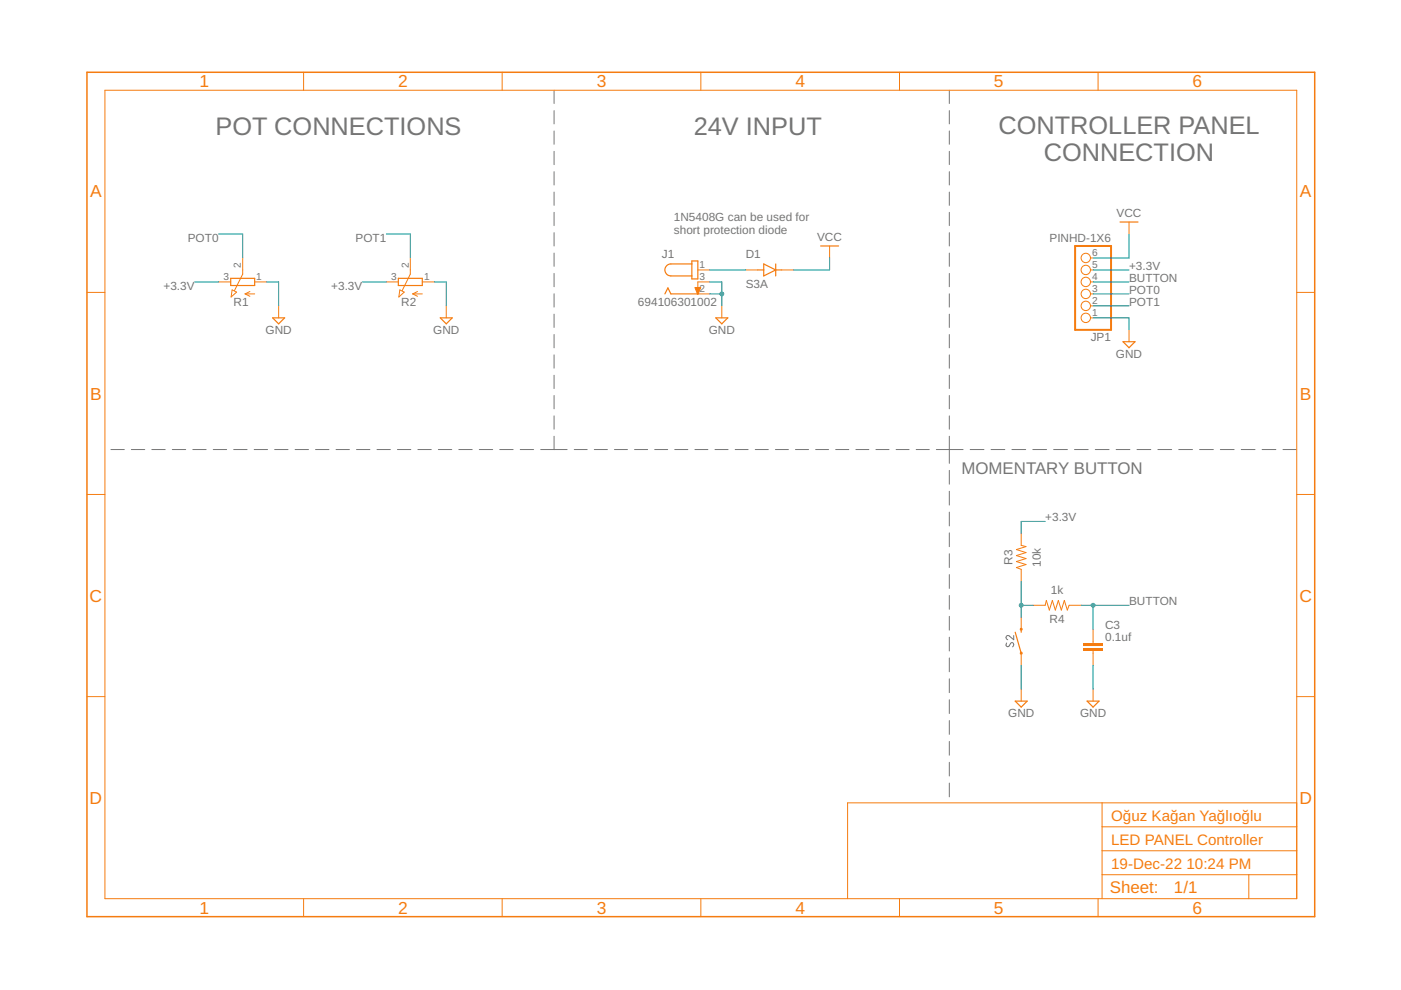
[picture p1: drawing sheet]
<svg xmlns="http://www.w3.org/2000/svg" width="297mm" height="210mm" viewBox="0 0 297 210" stroke-linecap="round" stroke-linejoin="round" font-family="sans-serif">
<g fill="none" stroke="#757575" stroke-width=".21">
<path d="M117.5 19.1v2.8M201.3 19.1v2.8M117.5 23.5v2.8M117.5 27.8v2.8M117.5 32.1v2.8M117.5 36.4v2.8M201.3 23.5v2.8M201.3 27.8v2.8M201.3 32.1v2.8M201.3 36.4v2.8M117.5 40.7v2.8M117.5 45v2.8"/>
<path d="M117.5 49.3v2.9M117.5 53.7v2.8M117.5 58v2.8M201.3 40.7v2.8M201.3 45v2.8M201.3 49.3v2.9M201.3 53.7v2.8M201.3 58v2.8M117.5 62.3v2.8M117.5 66.6v2.8M117.5 70.9v2.8M117.5 75.2v2.9"/>
<path d="M117.5 79.6v2.8M201.3 62.3v2.8M201.3 66.6v2.8M201.3 70.9v2.8M201.3 75.2v2.9M201.3 79.6v2.8M23.5 95.3h2.9M27.9 95.3h2.8M32.2 95.3h2.8M36.5 95.3h2.9M40.9 95.3h2.8M45.2 95.3h2.8"/>
<path d="M49.6 95.3h2.8M53.9 95.3h2.8M58.2 95.3h2.9M62.6 95.3h2.8M66.9 95.3h2.8M71.2 95.3h2.9M75.6 95.3h2.8M79.9 95.3h2.9M84.3 95.3h2.8M88.6 95.3h2.8M92.9 95.3h2.9M97.3 95.3h2.8"/>
<path d="M101.6 95.3h2.9M106 95.3h2.8M110.3 95.3h2.8M114.6 95.3h5.6M117.5 83.9v2.8M117.5 88.2v2.8M117.5 92.5v2.8M121.8 95.3h2.7M126 95.3h2.8M130.3 95.3h2.7M134.5 95.3h2.8M138.8 95.3h2.8"/>
<path d="M143.1 95.3h2.7M147.3 95.3h2.8M151.6 95.3h2.8M155.9 95.3h2.7M160.1 95.3h2.8M164.4 95.3h2.8M168.7 95.3h2.7M172.9 95.3h2.8M177.2 95.3h2.8M181.5 95.3h2.7M185.7 95.3h2.8M190 95.3h2.7"/>
<path d="M194.2 95.3h2.8M198.5 95.3h5.7M201.3 83.9v2.8M201.3 88.2v2.8M201.3 92.5v5.7M201.3 99.7v3M205.7 95.3h2.9M210.1 95.3h2.9M214.5 95.3h3M219 95.3h2.9M223.4 95.3h2.9M227.8 95.3h2.9"/>
<path d="M232.2 95.3h2.9M236.6 95.3h3M241.1 95.3h2.9M245.5 95.3h2.9M249.9 95.3h2.9M254.3 95.3h3M258.7 95.3h3M263.2 95.3h2.9M267.6 95.3h2.9M272 95.3h2.9M201.3 104.2v2.9M201.3 108.6v2.9"/>
<path d="M201.3 113v2.9M201.3 117.4v2.9M201.3 121.8v3M201.3 126.3v2.9M201.3 130.7v2.9M201.3 135.1v2.9M201.3 139.5v2.9M213.4 136.3l-.1 .6 .4 .2 .2-.1 .3-.6a.38 .38 0 0 1 .6-.1 .38 .38 0 0 1 .1 .5l-.2 .4M214.9 134.7v.9l-.9-.7a.44 .44 0 0 0-.7 .1 .44 .44 0 0 0 .4 .6M201.3 143.9v3M201.3 148.4v2.9M201.3 152.8v2.9"/>
<path d="M201.3 157.2v2.9M201.3 161.6v2.9M201.3 166v3"/>
</g>
<path d="M227.9 52.2h7.7v17.7h-7.7z" fill="none" stroke="#f57c10" stroke-width=".42"/>
<g fill="none" stroke="#f57c10" stroke-width=".21">
<path d="M22.2 19.1h252.7v171.4h-252.7zM64.4 15.3v3.8M106.5 15.3v3.8M148.6 15.3v3.8M190.7 15.3v3.8M232.8 15.3v3.8M46.4 59.8h2.5M51.5 54.7v3.4l-1.8 3.5M54 59.8h2.5M81.9 59.8h2.6M87 54.7v3.4l-1.7 3.5M89.5 59.8h2.6"/>
<path d="M148 57.2h2.5M150.5 59.8h-2.5v2.5h2.5M175.9 52.2v2.5M231.2 59.8h.6M231.2 57.2h.6M231.2 54.7h.6M239.4 47.1v2.5M18.4 62h3.8M49.2 61.5l1 .4-1.2 1.1zM52 62.3h2M52 62.3l1 .5M53 61.8l-1 .5"/>
<path d="M59.1 64.9v2.5M84.8 61.5l.9 .4-1.1 1.1zM87.5 62.3h2M87.5 62.3l1 .5M88.5 61.8l-1 .5M94.6 64.9v2.5M153 64.9v2.5M231.2 67.4h.6M231.2 64.9h.6M231.2 62.3h.6M239.4 69.9v2.6M274.9 62h3.8"/>
<path d="M18.4 104.8h3.8M274.9 104.8h3.8M18.4 147.7h3.8M274.9 147.7h3.8M233.7 170.2v20.3M233.7 175.3h41.2M274.9 170.2h-95.2v20.3M64.4 190.5v3.9M106.5 190.5v3.9M148.6 190.5v3.9M190.7 190.5v3.9M232.8 190.5v3.9"/>
<path d="M233.7 185.5h41.2M233.7 180.4h41.2M264.8 185.5v5"/>
<circle cx="230.2" cy="59.8" r=".99"/>
<circle cx="230.2" cy="57.2" r=".99"/>
<circle cx="230.2" cy="54.7" r=".99"/>
<circle cx="230.2" cy="64.9" r=".99"/>
<circle cx="230.2" cy="62.3" r=".99"/>
<circle cx="230.2" cy="67.4" r=".99"/>
</g>
<path d="M48.9 59h5.1v1.5h-5.1zM84.5 59h5v1.5h-5zM146.7 56h-4.5a1.27 1.27 0 0 0-1.2 1.2 1.27 1.27 0 0 0 1.2 1.3h4.5M146.7 55.3h1.3v3.8h-1.3zM174 52.2h3.8M237.5 47.1h3.8M57.8 67.4h2.5l-1.2 1.3zM93.3 67.4h2.6l-1.3 1.3zM141 62.3l.6-1.3 .6 1.3h5.8M151.8 67.4h2.5l-1.3 1.3zM238.1 72.5h2.5l-1.2 1.2z" fill="none" stroke="#f57c10" stroke-width=".25"/>
<path d="M147.3 61h1.3l-.6 1.4z" fill-rule="evenodd" fill="#f57c10" stroke="#f57c10" stroke-width=".21"/>
<path d="M18.4 15.3h260.3v179.1h-260.3z" fill="none" stroke="#f57c10" stroke-width=".32"/>
<g fill="#f57c10">
<path d="M229.7 137.5h4.1v.5h-4.1z" fill-rule="evenodd"/>
<path d="M229.7 136.5h4.1v.5h-4.1z" fill-rule="evenodd"/>
</g>
<g fill="#f57c10">
<path d="M229.7 137.5h4.1v.5h-4.1zM229.7 137.5v.5h4.1v-.5z"/>
<path d="M229.7 136.5h4.1v.5h-4.1zM229.7 136.5v.5h4.1v-.5z"/>
</g>
<path d="M216.5 113.1v2.5l1 .3-2 .6 2 .7-2 .6 2 .6-2 .7 2 .6-2 .6 1 .4v2.6M219.1 128.3h2.5l.2-1 .7 2 .6-2 .7 2 .6-2 .6 2 .7-2 .6 2 .4-1h2.5M231.8 133.4v3.1M231.8 138v3M216.5 146.1v2.6M231.8 146.1v2.6" fill="none" stroke="#f57c10" stroke-width=".21"/>
<path d="M215.2 134l1.3 4.5M216.5 133.4v.6M215.2 148.7h2.6l-1.3 1.2zM230.5 148.7h2.5l-1.2 1.2z" fill="none" stroke="#f57c10" stroke-width=".25"/>
<g fill="#f57c10">
<circle cx="216.5" cy="138.5" r=".33"/>
<circle cx="216.5" cy="133.4" r=".33"/>
</g>
<g fill="#f57c10">
<path d="M216.2 138.5a.35 .35 0 0 1 .7 0 .35 .35 0 0 1-.7 0zM216.2 138.5a.35 .35 0 0 0 .7 0 .35 .35 0 0 0-.7 0z"/>
<path d="M216.2 133.4a.35 .35 0 0 1 .7 0 .35 .35 0 0 1-.7 0zM216.2 133.4a.35 .35 0 0 0 .7 0 .35 .35 0 0 0-.7 0z"/>
</g>
<path d="M158.1 57.2h2.6M165.7 57.2h2.6M216.5 130.9v2.5M216.5 138.5v2.5" fill="none" stroke="#f57c10" stroke-width=".21"/>
<path d="M160.7 57.2h1.2M161.9 56l2.6 1.2-2.6 1.3zM164.5 56v2.5M164.5 57.2h1.2" fill="none" stroke="#f57c10" stroke-width=".25"/>
<path d="M150.5 59.8h2.5v5.1M150.5 62.3h2.5" fill="none" stroke="#009292" stroke-width=".21"/>
<circle cx="153" cy="62.3" r=".51" fill="#009292"/>
<path d="M152.5 62.3a.51 .51 0 0 1 1 0 .51 .51 0 0 1-1 0zM152.5 62.3a.51 .51 0 0 0 1 0 .51 .51 0 0 0-1 0z" fill="#009292"/>
<g fill="none" stroke="#009292" stroke-width=".21">
<path d="M41.3 59.8h5.1M46.4 49.6h5.1v5.1M56.5 59.8h2.6v5.1M76.9 59.8h5M81.9 49.6h5.1v5.1M92.1 59.8h2.5v5.1M175.9 54.7v2.5h-7.6M231.8 59.8h7.6M231.8 57.2h7.6M239.4 49.6v5.1h-7.6M231.8 67.4h7.6v2.5M231.8 62.3h7.6"/>
<path d="M231.8 64.9h7.6M221.6 110.6h-5.1v2.5M229.2 128.3h10.2M231.8 128.3v5.1M216.5 141v5.1M231.8 141v5.1"/>
</g>
<circle cx="231.8" cy="128.3" r=".51" fill="#009292"/>
<path d="M231.2 128.3a.55 .55 0 0 1 1.1 0 .55 .55 0 0 1-1.1 0zM231.2 128.3a.55 .55 0 0 0 1.1 0 .55 .55 0 0 0-1.1 0z" fill="#009292"/>
<path d="M216.5 123.3v7.6M216.5 128.3h2.6" fill="none" stroke="#009292" stroke-width=".21"/>
<circle cx="216.5" cy="128.3" r=".51" fill="#009292"/>
<path d="M216 128.3a.51 .51 0 0 1 1 0 .51 .51 0 0 1-1 0zM216 128.3a.51 .51 0 0 0 1 0 .51 .51 0 0 0-1 0z" fill="#009292"/>
<path d="M150.5 57.2h7.6" fill="none" stroke="#009292" stroke-width=".21"/>
<g font-size="5.4" fill="#757575">
<text x="45.7" y="28.7">POT CONNECTIONS</text>
<text x="147.1" y="28.7">24V INPUT</text>
<text x="211.7" y="28.3">CONTROLLER PANEL</text>
<text x="221.3" y="34.1">CONNECTION</text>
</g>
<g font-size="3.7" fill="#f57c10">
<text x="42.3" y="18.5">1</text>
<text x="84.4" y="18.5">2</text>
<text x="126.5" y="18.5">3</text>
<text x="168.6" y="18.5">4</text>
<text x="210.7" y="18.5">5</text>
<text x="252.9" y="18.5">6</text>
<text x="19.1" y="41.9">A</text>
<text x="275.6" y="41.9">A</text>
<text x="19.1" y="84.7">B</text>
<text x="275.6" y="84.7">B</text>
<text x="19" y="127.6">C</text>
<text x="275.5" y="127.6">C</text>
<text x="19" y="170.4">D</text>
<text x="275.5" y="170.4">D</text>
<text x="42.3" y="193.7">1</text>
<text x="84.4" y="193.7">2</text>
<text x="126.5" y="193.7">3</text>
<text x="168.6" y="193.7">4</text>
<text x="210.7" y="193.7">5</text>
<text x="252.9" y="193.7">6</text>
</g>
<text font-size="3.6" fill="#757575" x="203.8" y="100.4">MOMENTARY BUTTON</text>
<g font-size="3.6" fill="#f57c10">
<text x="235.3" y="189.4">Sheet:</text>
<text x="248.9" y="189.3">1/1</text>
</g>
<g font-size="3.2" fill="#f57c10">
<text x="235.6" y="174">Oğuz Kağan Yağlıoğlu</text>
<text x="235.6" y="179.1">LED PANEL Controller</text>
<text x="235.6" y="184.2">19-Dec-22</text>
<text x="251.5" y="184.2">10:24 PM</text>
</g>
<g font-size="2.5" fill="#757575">
<text x="142.9" y="46.9">1N5408G can be used for</text>
<text x="236.7" y="46.1">VCC</text>
<text x="39.8" y="51.4">POT0</text>
<text x="75.4" y="51.4">POT1</text>
<text x="142.9" y="49.6">short protection diode</text>
<text x="173.2" y="51.1">VCC</text>
<text x="222.5" y="51.4">PINHD-1X6</text>
<text x="140.3" y="54.7">J1</text>
<text x="158.1" y="54.7">D1</text>
<text x="239.4" y="57.2">+3.3V</text>
<text x="239.4" y="59.8">BUTTON</text>
<text x="34.7" y="61.5">+3.3V</text>
<text x="49.5" y="65">R1</text>
<text x="70.2" y="61.5">+3.3V</text>
<text x="85.1" y="65">R2</text>
<text x="135.3" y="64.8">694106301002</text>
<text x="158.1" y="61">S3A</text>
<text x="239.4" y="62.3">POT0</text>
<text x="239.4" y="64.8">POT1</text>
<text x="56.3" y="70.8">GND</text>
<text x="91.8" y="70.8">GND</text>
<text x="150.3" y="70.8">GND</text>
<text x="231.2" y="72.3">JP1</text>
<text x="236.6" y="75.9">GND</text>
<text x="221.6" y="110.6">+3.3V</text>
<text x="214.6" y="119.8" transform="rotate(-90 214.6 119.8)">R3</text>
<text x="220.7" y="120.2" transform="rotate(-90 220.7 120.2)">10k</text>
<text x="222.8" y="125.9">1k</text>
<text x="222.5" y="132">R4</text>
<text x="239.4" y="128.3">BUTTON</text>
<text x="234.3" y="135.9">0.1uf</text>
<text x="234.3" y="133.4">C3</text>
<text x="213.7" y="152.1">GND</text>
<text x="229" y="152.1">GND</text>
</g>
<g font-size="2.1" fill="#757575">
<text x="47.4" y="59.4">3</text>
<text x="51.1" y="56.9" transform="rotate(-90 51.1 56.9)">2</text>
<text x="54.3" y="59.4">1</text>
<text x="82.9" y="59.4">3</text>
<text x="86.6" y="56.9" transform="rotate(-90 86.6 56.9)">2</text>
<text x="89.9" y="59.4">1</text>
<text x="148.3" y="56.9">1</text>
<text x="148.3" y="59.4">3</text>
<text x="231.6" y="59.4">4</text>
<text x="231.6" y="56.9">5</text>
<text x="231.6" y="54.3">6</text>
<text x="148.3" y="62">2</text>
<text x="231.6" y="64.5">2</text>
<text x="231.6" y="62">3</text>
<text x="231.6" y="67">1</text>
</g>
</svg>
